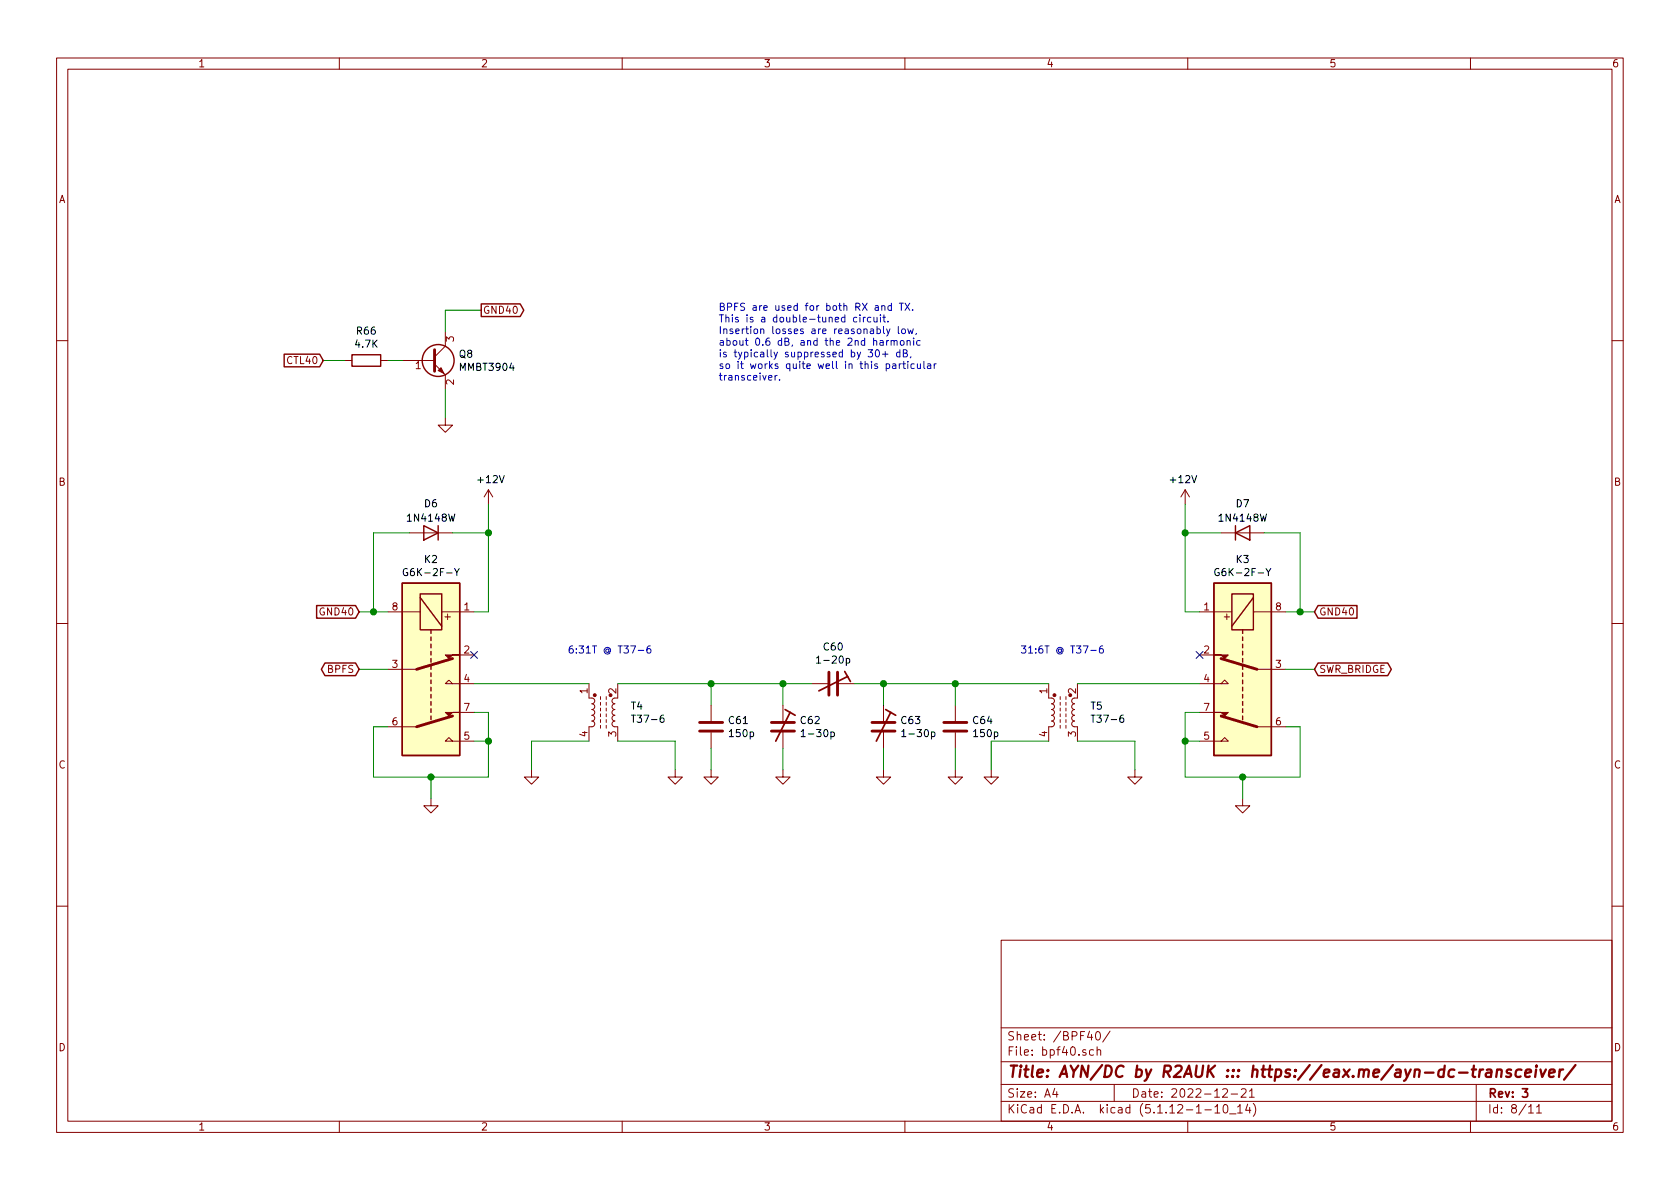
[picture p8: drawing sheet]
EESchema Schematic File Version 4
EELAYER 30 0
EELAYER END
$Descr A4 11693 8268
encoding utf-8
Sheet 8 11
Title "AYN/DC by R2AUK ::: https://eax.me/ayn-dc-transceiver/"
Date "2022-12-21"
Rev "3"
Comp ""
Comment1 ""
Comment2 ""
Comment3 ""
Comment4 ""
$EndDescr
Text GLabel 9150 4650 2    50   BiDi ~ 0
SWR_BRIDGE
Text GLabel 2500 4650 0    50   BiDi ~ 0
BPFS
$Comp
L Relay:G6K-2 K?
U 1 1
P 3000 4650
AR Path="/639E274F" Ref="K?"  Part="1" 
AR Path="/639CF160/639E274F" Ref="K2"  Part="1" 
F 0 "K2" V 2233 4650 50  0000 C CNN
F 1 "G6K-2F-Y" V 2324 4650 50  0000 C CNN
F 2 "Relay_SMD:Relay_DPDT_Omron_G6K-2F-Y" H 3000 4650 50  0001 L CNN
F 3 "http://omronfs.omron.com/en_US/ecb/products/pdf/en-g6k.pdf" H 3000 4650 50  0001 C CNN
	1    3000 4650
	0    1    1    0   
$EndComp
$Comp
L power:GND #PWR?
U 1 1
P 3000 5550
AR Path="/639E2755" Ref="#PWR?"  Part="1" 
AR Path="/639CF160/639E2755" Ref="#PWR0123"  Part="1" 
F 0 "#PWR0123" H 3000 5300 50  0001 C CNN
F 1 "GND" H 3005 5377 50  0001 C CNN
F 2 "" H 3000 5550 50  0001 C CNN
F 3 "" H 3000 5550 50  0001 C CNN
	1    3000 5550
	1    0    0    -1  
$EndComp
Wire Wire Line
	3000 5550 3000 5400
Wire Wire Line
	3000 5400 3400 5400
Wire Wire Line
	3400 5400 3400 5150
Wire Wire Line
	3400 5150 3300 5150
Wire Wire Line
	3400 5150 3400 4950
Wire Wire Line
	3400 4950 3300 4950
Connection ~ 3400 5150
Wire Wire Line
	3000 5400 2600 5400
Wire Wire Line
	2600 5400 2600 5050
Wire Wire Line
	2600 5050 2700 5050
Connection ~ 3000 5400
$Comp
L power:+12V #PWR?
U 1 1
P 3400 3500
AR Path="/639E2766" Ref="#PWR?"  Part="1" 
AR Path="/639CF160/639E2766" Ref="#PWR0113"  Part="1" 
F 0 "#PWR0113" H 3400 3350 50  0001 C CNN
F 1 "+12V" H 3415 3673 50  0000 C CNN
F 2 "" H 3400 3500 50  0001 C CNN
F 3 "" H 3400 3500 50  0001 C CNN
	1    3400 3500
	1    0    0    -1  
$EndComp
$Comp
L Diode:1N4148W D?
U 1 1
P 3000 3700
AR Path="/63A3545E/639E276C" Ref="D?"  Part="1" 
AR Path="/639E276C" Ref="D?"  Part="1" 
AR Path="/639CF160/639E276C" Ref="D6"  Part="1" 
F 0 "D6" H 3000 3500 50  0000 C CNN
F 1 "1N4148W" H 3000 3600 50  0000 C CNN
F 2 "Diode_SMD:D_SOD-123" H 3000 3525 50  0001 C CNN
F 3 "https://www.vishay.com/docs/85748/1n4148w.pdf" H 3000 3700 50  0001 C CNN
	1    3000 3700
	-1   0    0    1   
$EndComp
Wire Wire Line
	3400 3500 3400 3700
Wire Wire Line
	2700 4250 2600 4250
Wire Wire Line
	2600 4250 2600 3700
Wire Wire Line
	2600 3700 2850 3700
Wire Wire Line
	3400 4250 3300 4250
Wire Wire Line
	3150 3700 3400 3700
Connection ~ 3400 3700
Wire Wire Line
	3400 3700 3400 4250
Wire Wire Line
	2500 4650 2700 4650
Text GLabel 2500 4250 0    50   Input ~ 0
GND40
Wire Wire Line
	2500 4250 2600 4250
Connection ~ 2600 4250
$Comp
L Transistor_BJT:MMBT3904 Q?
U 1 1
P 3000 2500
AR Path="/63701EE5/63A1CE68" Ref="Q?"  Part="1" 
AR Path="/63A1CE68" Ref="Q?"  Part="1" 
AR Path="/639CF160/63A1CE68" Ref="Q8"  Part="1" 
F 0 "Q8" H 3191 2546 50  0000 L CNN
F 1 "MMBT3904" H 3191 2455 50  0000 L CNN
F 2 "Package_TO_SOT_SMD:SOT-23" H 3200 2425 50  0001 L CIN
F 3 "https://www.fairchildsemi.com/datasheets/2N/2N3904.pdf" H 3000 2500 50  0001 L CNN
	1    3000 2500
	1    0    0    -1  
$EndComp
$Comp
L power:GND #PWR?
U 1 1
P 3100 2900
AR Path="/63A1CE6E" Ref="#PWR?"  Part="1" 
AR Path="/639CF160/63A1CE6E" Ref="#PWR0112"  Part="1" 
F 0 "#PWR0112" H 3100 2650 50  0001 C CNN
F 1 "GND" H 3105 2727 50  0001 C CNN
F 2 "" H 3100 2900 50  0001 C CNN
F 3 "" H 3100 2900 50  0001 C CNN
	1    3100 2900
	1    0    0    -1  
$EndComp
Wire Wire Line
	3100 2900 3100 2700
Wire Wire Line
	3100 2300 3100 2150
Text GLabel 2250 2500 0    50   Input ~ 0
CTL40
$Comp
L Device:R R?
U 1 1
P 2550 2500
AR Path="/63A1CE77" Ref="R?"  Part="1" 
AR Path="/639CF160/63A1CE77" Ref="R66"  Part="1" 
F 0 "R66" V 2343 2500 50  0000 C CNN
F 1 "4.7K" V 2434 2500 50  0000 C CNN
F 2 "Resistor_SMD:R_0805_2012Metric_Pad1.15x1.40mm_HandSolder" V 2480 2500 50  0001 C CNN
F 3 "~" H 2550 2500 50  0001 C CNN
	1    2550 2500
	0    1    1    0   
$EndComp
Wire Wire Line
	2250 2500 2400 2500
Wire Wire Line
	2700 2500 2800 2500
Text GLabel 3350 2150 2    50   Output ~ 0
GND40
Wire Wire Line
	3350 2150 3100 2150
$Comp
L Relay:G6K-2 K?
U 1 1
P 8650 4650
AR Path="/63A211EF" Ref="K?"  Part="1" 
AR Path="/639CF160/63A211EF" Ref="K3"  Part="1" 
F 0 "K3" V 7883 4650 50  0000 C CNN
F 1 "G6K-2F-Y" V 7974 4650 50  0000 C CNN
F 2 "Relay_SMD:Relay_DPDT_Omron_G6K-2F-Y" H 8650 4650 50  0001 L CNN
F 3 "http://omronfs.omron.com/en_US/ecb/products/pdf/en-g6k.pdf" H 8650 4650 50  0001 C CNN
	1    8650 4650
	0    -1   1    0   
$EndComp
$Comp
L power:GND #PWR?
U 1 1
P 8650 5550
AR Path="/63A211F9" Ref="#PWR?"  Part="1" 
AR Path="/639CF160/63A211F9" Ref="#PWR0124"  Part="1" 
F 0 "#PWR0124" H 8650 5300 50  0001 C CNN
F 1 "GND" H 8655 5377 50  0001 C CNN
F 2 "" H 8650 5550 50  0001 C CNN
F 3 "" H 8650 5550 50  0001 C CNN
	1    8650 5550
	-1   0    0    -1  
$EndComp
Wire Wire Line
	8650 5550 8650 5400
Wire Wire Line
	8650 5400 8250 5400
Wire Wire Line
	8250 5400 8250 5150
Wire Wire Line
	8250 5150 8350 5150
Wire Wire Line
	8250 5150 8250 4950
Wire Wire Line
	8250 4950 8350 4950
Connection ~ 8250 5150
Wire Wire Line
	8650 5400 9050 5400
Wire Wire Line
	9050 5400 9050 5050
Wire Wire Line
	9050 5050 8950 5050
Connection ~ 8650 5400
$Comp
L power:+12V #PWR?
U 1 1
P 8250 3500
AR Path="/63A2120E" Ref="#PWR?"  Part="1" 
AR Path="/639CF160/63A2120E" Ref="#PWR0114"  Part="1" 
F 0 "#PWR0114" H 8250 3350 50  0001 C CNN
F 1 "+12V" H 8265 3673 50  0000 C CNN
F 2 "" H 8250 3500 50  0001 C CNN
F 3 "" H 8250 3500 50  0001 C CNN
	1    8250 3500
	-1   0    0    -1  
$EndComp
$Comp
L Diode:1N4148W D?
U 1 1
P 8650 3700
AR Path="/63A3545E/63A21218" Ref="D?"  Part="1" 
AR Path="/63A21218" Ref="D?"  Part="1" 
AR Path="/639CF160/63A21218" Ref="D7"  Part="1" 
F 0 "D7" H 8650 3500 50  0000 C CNN
F 1 "1N4148W" H 8650 3600 50  0000 C CNN
F 2 "Diode_SMD:D_SOD-123" H 8650 3525 50  0001 C CNN
F 3 "https://www.vishay.com/docs/85748/1n4148w.pdf" H 8650 3700 50  0001 C CNN
	1    8650 3700
	1    0    0    1   
$EndComp
Wire Wire Line
	8250 3500 8250 3700
Wire Wire Line
	8950 4250 9050 4250
Wire Wire Line
	9050 4250 9050 3700
Wire Wire Line
	9050 3700 8800 3700
Wire Wire Line
	8250 4250 8350 4250
Wire Wire Line
	8500 3700 8250 3700
Connection ~ 8250 3700
Wire Wire Line
	8250 3700 8250 4250
Wire Wire Line
	9150 4650 8950 4650
Text GLabel 9150 4250 2    50   Input ~ 0
GND40
Wire Wire Line
	9150 4250 9050 4250
Connection ~ 9050 4250
NoConn ~ 3300 4550
NoConn ~ 8350 4550
$Comp
L power:GND #PWR?
U 1 1
P 3700 5350
AR Path="/63A354AE" Ref="#PWR?"  Part="1" 
AR Path="/639CF160/63A354AE" Ref="#PWR0115"  Part="1" 
F 0 "#PWR0115" H 3700 5100 50  0001 C CNN
F 1 "GND" H 3705 5177 50  0001 C CNN
F 2 "" H 3700 5350 50  0001 C CNN
F 3 "" H 3700 5350 50  0001 C CNN
	1    3700 5350
	1    0    0    -1  
$EndComp
$Comp
L power:GND #PWR?
U 1 1
P 4700 5350
AR Path="/63A35A2D" Ref="#PWR?"  Part="1" 
AR Path="/639CF160/63A35A2D" Ref="#PWR0116"  Part="1" 
F 0 "#PWR0116" H 4700 5100 50  0001 C CNN
F 1 "GND" H 4705 5177 50  0001 C CNN
F 2 "" H 4700 5350 50  0001 C CNN
F 3 "" H 4700 5350 50  0001 C CNN
	1    4700 5350
	1    0    0    -1  
$EndComp
Wire Wire Line
	4700 5350 4700 5150
Wire Wire Line
	3700 5350 3700 5150
$Comp
L Device:C C?
U 1 1
P 4950 5050
AR Path="/635E77F3/63A43CE6" Ref="C?"  Part="1" 
AR Path="/639CF160/63A43CE6" Ref="C61"  Part="1" 
F 0 "C61" H 5065 5096 50  0000 L CNN
F 1 "150p" H 5065 5005 50  0000 L CNN
F 2 "Capacitor_SMD:C_0805_2012Metric_Pad1.15x1.40mm_HandSolder" H 4988 4900 50  0001 C CNN
F 3 "~" H 4950 5050 50  0001 C CNN
	1    4950 5050
	1    0    0    -1  
$EndComp
$Comp
L power:GND #PWR?
U 1 1
P 4950 5350
AR Path="/635E77F3/63A43CEC" Ref="#PWR?"  Part="1" 
AR Path="/639CF160/63A43CEC" Ref="#PWR0117"  Part="1" 
F 0 "#PWR0117" H 4950 5100 50  0001 C CNN
F 1 "GND" H 4955 5177 50  0001 C CNN
F 2 "" H 4950 5350 50  0001 C CNN
F 3 "" H 4950 5350 50  0001 C CNN
	1    4950 5350
	1    0    0    -1  
$EndComp
Wire Wire Line
	4950 5350 4950 5200
Wire Wire Line
	4950 4900 4950 4750
$Comp
L Device:CTRIM C62
U 1 1
P 5450 5050
F 0 "C62" H 5565 5096 50  0000 L CNN
F 1 "1-30p" H 5565 5005 50  0000 L CNN
F 2 "My_Library:C_Trim_THD_L7.0mm_W6.5mm_P5.00mm" H 5450 5050 50  0001 C CNN
F 3 "~" H 5450 5050 50  0001 C CNN
	1    5450 5050
	1    0    0    -1  
$EndComp
$Comp
L power:GND #PWR?
U 1 1
P 5450 5350
AR Path="/635E77F3/63A45C43" Ref="#PWR?"  Part="1" 
AR Path="/639CF160/63A45C43" Ref="#PWR0118"  Part="1" 
F 0 "#PWR0118" H 5450 5100 50  0001 C CNN
F 1 "GND" H 5455 5177 50  0001 C CNN
F 2 "" H 5450 5350 50  0001 C CNN
F 3 "" H 5450 5350 50  0001 C CNN
	1    5450 5350
	1    0    0    -1  
$EndComp
Wire Wire Line
	5450 5350 5450 5200
Wire Wire Line
	5450 4900 5450 4750
Wire Wire Line
	5450 4750 4950 4750
Connection ~ 4950 4750
$Comp
L Device:CTRIM C60
U 1 1
P 5800 4750
F 0 "C60" V 6053 4750 50  0000 C CNN
F 1 "1-20p" V 5962 4750 50  0000 C CNN
F 2 "My_Library:C_Trim_THD_L7.0mm_W6.5mm_P5.00mm" H 5800 4750 50  0001 C CNN
F 3 "~" H 5800 4750 50  0001 C CNN
	1    5800 4750
	0    1    -1   0   
$EndComp
Wire Wire Line
	5650 4750 5450 4750
Connection ~ 5450 4750
$Comp
L power:GND #PWR?
U 1 1
P 7900 5350
AR Path="/63A4976D" Ref="#PWR?"  Part="1" 
AR Path="/639CF160/63A4976D" Ref="#PWR0122"  Part="1" 
F 0 "#PWR0122" H 7900 5100 50  0001 C CNN
F 1 "GND" H 7905 5177 50  0001 C CNN
F 2 "" H 7900 5350 50  0001 C CNN
F 3 "" H 7900 5350 50  0001 C CNN
	1    7900 5350
	-1   0    0    -1  
$EndComp
$Comp
L power:GND #PWR?
U 1 1
P 6900 5350
AR Path="/63A49777" Ref="#PWR?"  Part="1" 
AR Path="/639CF160/63A49777" Ref="#PWR0121"  Part="1" 
F 0 "#PWR0121" H 6900 5100 50  0001 C CNN
F 1 "GND" H 6905 5177 50  0001 C CNN
F 2 "" H 6900 5350 50  0001 C CNN
F 3 "" H 6900 5350 50  0001 C CNN
	1    6900 5350
	-1   0    0    -1  
$EndComp
Wire Wire Line
	6900 5350 6900 5150
Wire Wire Line
	7900 5350 7900 5150
$Comp
L Device:C C?
U 1 1
P 6650 5050
AR Path="/635E77F3/63A49785" Ref="C?"  Part="1" 
AR Path="/639CF160/63A49785" Ref="C64"  Part="1" 
F 0 "C64" H 6765 5096 50  0000 L CNN
F 1 "150p" H 6765 5005 50  0000 L CNN
F 2 "Capacitor_SMD:C_0805_2012Metric_Pad1.15x1.40mm_HandSolder" H 6688 4900 50  0001 C CNN
F 3 "~" H 6650 5050 50  0001 C CNN
	1    6650 5050
	1    0    0    -1  
$EndComp
$Comp
L power:GND #PWR?
U 1 1
P 6650 5350
AR Path="/635E77F3/63A4978F" Ref="#PWR?"  Part="1" 
AR Path="/639CF160/63A4978F" Ref="#PWR0120"  Part="1" 
F 0 "#PWR0120" H 6650 5100 50  0001 C CNN
F 1 "GND" H 6655 5177 50  0001 C CNN
F 2 "" H 6650 5350 50  0001 C CNN
F 3 "" H 6650 5350 50  0001 C CNN
	1    6650 5350
	-1   0    0    -1  
$EndComp
Wire Wire Line
	6650 5350 6650 5200
Wire Wire Line
	6650 4900 6650 4750
$Comp
L Device:CTRIM C63
U 1 1
P 6150 5050
F 0 "C63" H 6265 5096 50  0000 L CNN
F 1 "1-30p" H 6265 5005 50  0000 L CNN
F 2 "My_Library:C_Trim_THD_L7.0mm_W6.5mm_P5.00mm" H 6150 5050 50  0001 C CNN
F 3 "~" H 6150 5050 50  0001 C CNN
	1    6150 5050
	1    0    0    -1  
$EndComp
$Comp
L power:GND #PWR?
U 1 1
P 6150 5350
AR Path="/635E77F3/63A497A6" Ref="#PWR?"  Part="1" 
AR Path="/639CF160/63A497A6" Ref="#PWR0119"  Part="1" 
F 0 "#PWR0119" H 6150 5100 50  0001 C CNN
F 1 "GND" H 6155 5177 50  0001 C CNN
F 2 "" H 6150 5350 50  0001 C CNN
F 3 "" H 6150 5350 50  0001 C CNN
	1    6150 5350
	-1   0    0    -1  
$EndComp
Wire Wire Line
	6150 5350 6150 5200
Wire Wire Line
	6150 4900 6150 4750
Wire Wire Line
	6150 4750 6650 4750
Connection ~ 6650 4750
Wire Wire Line
	5950 4750 6150 4750
Connection ~ 6150 4750
Text Notes 3950 4550 0    50   ~ 0
6:31T @ T37-6
Text Notes 7100 4550 0    50   ~ 0
31:6T @ T37-6
Text Notes 5000 2650 0    50   ~ 0
BPFS are used for both RX and TX.\nThis is a double-tuned circuit.\nInsertion losses are reasonably low,\nabout 0.6 dB, and the 2nd harmonic\nis typically suppressed by 30+ dB, \nso it works quite well in this particular\ntransceiver.
$Comp
L Device:L_Core_Ferrite_Coupled_1423 T4
U 1 1
P 4200 4950
F 0 "T4" V 4154 4762 50  0000 R CNN
F 1 "T37-6" V 4245 4762 50  0000 R CNN
F 2 "Package_DIP:DIP-4_W7.62mm" H 4200 4950 50  0001 C CNN
F 3 "~" H 4200 4950 50  0001 C CNN
	1    4200 4950
	0    -1   1    0   
$EndComp
Wire Wire Line
	4300 5150 4700 5150
Wire Wire Line
	4300 4750 4950 4750
Wire Wire Line
	3300 4750 4100 4750
Wire Wire Line
	3700 5150 4100 5150
$Comp
L Device:L_Core_Ferrite_Coupled_1423 T5
U 1 1
P 7400 4950
F 0 "T5" V 7354 4762 50  0000 R CNN
F 1 "T37-6" V 7445 4762 50  0000 R CNN
F 2 "Package_DIP:DIP-4_W7.62mm" H 7400 4950 50  0001 C CNN
F 3 "~" H 7400 4950 50  0001 C CNN
	1    7400 4950
	0    -1   1    0   
$EndComp
Wire Wire Line
	6900 5150 7300 5150
Wire Wire Line
	7500 5150 7900 5150
Wire Wire Line
	7500 4750 8350 4750
Wire Wire Line
	6650 4750 7300 4750
$EndSCHEMATC
